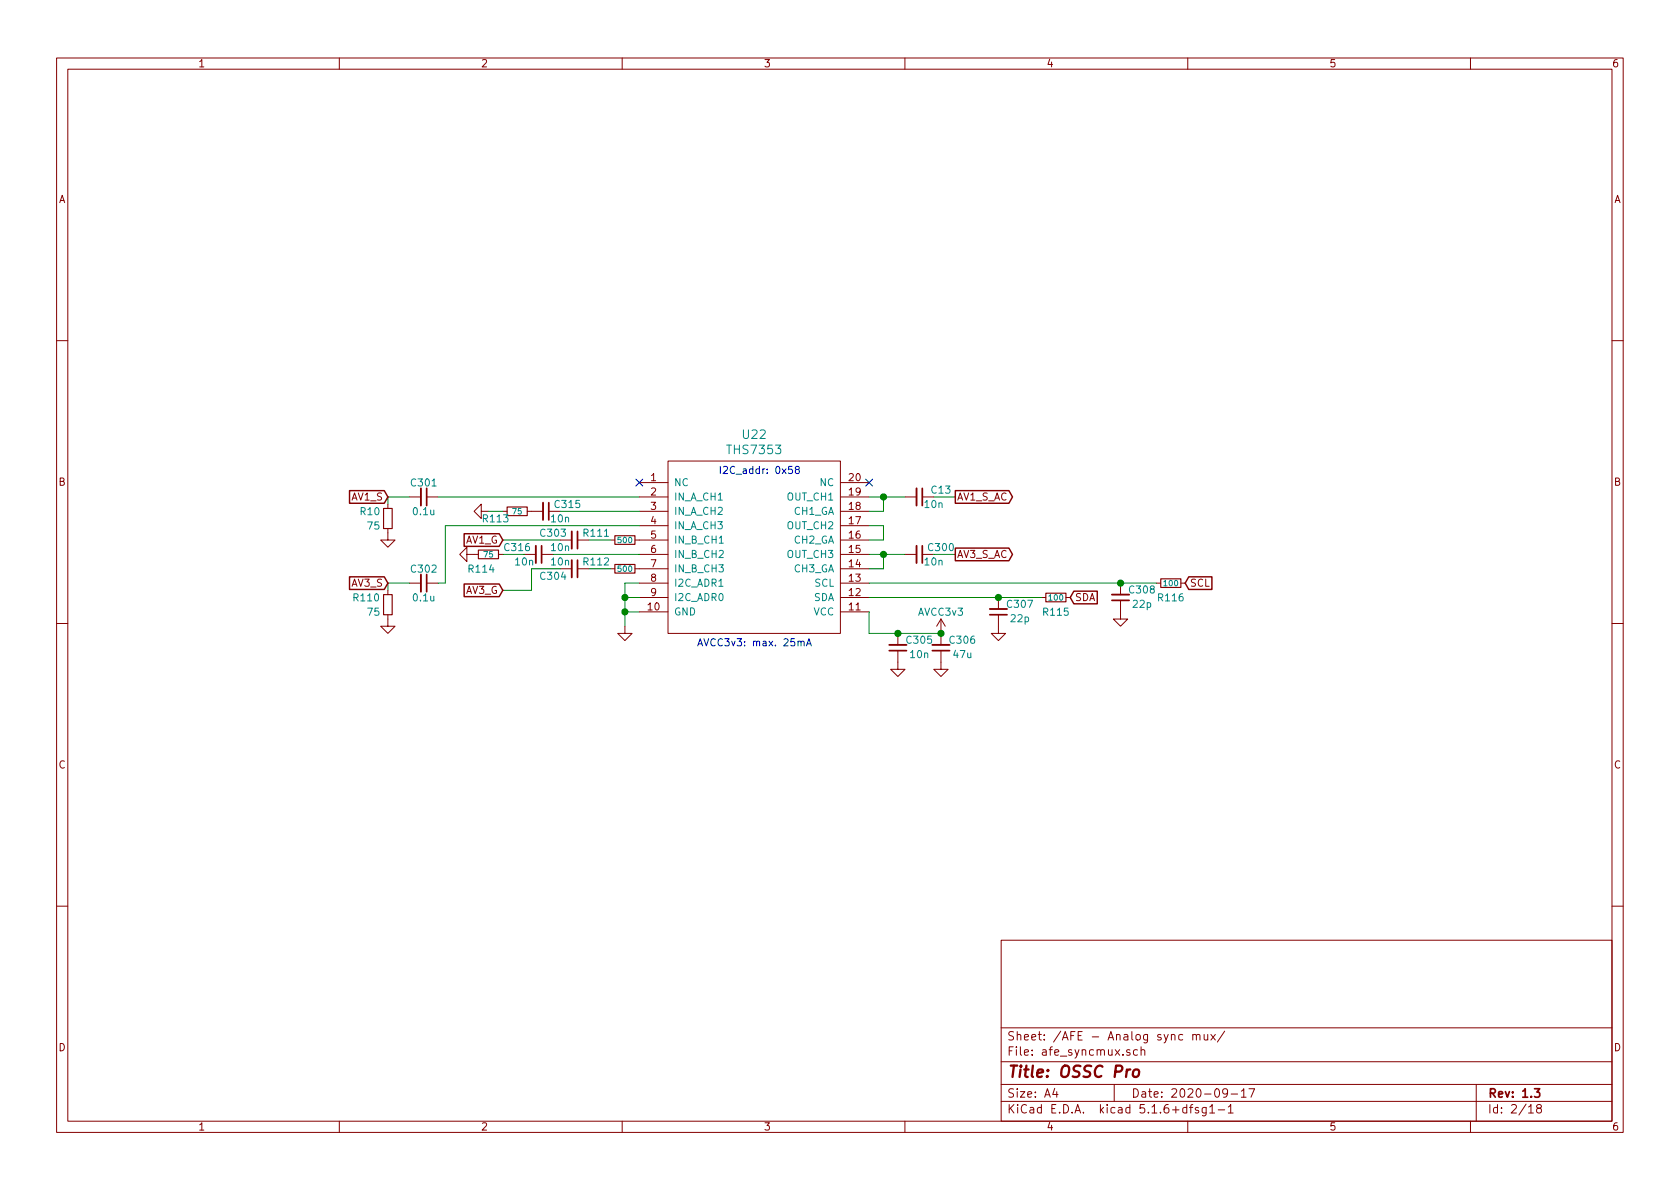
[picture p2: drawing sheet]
<svg xmlns="http://www.w3.org/2000/svg" width="297mm" height="210mm" viewBox="0 0 297 210" stroke-linecap="round" stroke-linejoin="round" font-family="sans-serif">
<g fill="none" stroke="#840000" stroke-width=".18">
<path d="M10 10.3h277v189.9h-277zM12 12.2h273v186.1h-273zM60 10.3v1.9M110 10.3v1.9M160 10.3v1.9M210 10.3v1.9M260 10.3v1.9M10 60.2h2M285 60.2h2M68.6 93.5v2h1.2l-1.2 1.3-1.3-1.3h1.3M68.6 89.1v.8M72.4 87.9h2"/>
<path d="M75.4 87.9h2.1M82.5 98v-1.2l-1.2 1.2 1.2 1.3v-1.3h2.1M85.1 90.4v-1.3l-1.3 1.3 1.3 1.3v-1.3h1.3M88.1 98h.8M88.9 90.4h.8M92.7 98h2M93.2 90.4h2.8M95.8 98h2M97 90.4h2.1M99.1 95.5h2M102.1 95.5h2M107.9 95.5h.8"/>
<path d="M112.3 95.5h5.8M113 87.9h5.1M113 98h5.1M113 90.4h5.1M113 85.3h5.1M113 93h5.1M118.1 81.5h30.5v30.5h-30.5zM148.6 87.9h5.1M148.6 98h5.1M148.6 95.5h5.1M148.6 90.4h5.1M148.6 85.3h5.1"/>
<path d="M148.6 93h5.1M160 87.9h2.1M160 98h2.1M163.1 87.9h2M163.1 98h2M10 110.3h2M68.6 108.7v2h1.2l-1.2 1.3-1.3-1.3h1.3M68.6 104.4v.8M72.4 103.1h2M75.4 103.1h2.1M99.1 100.6h2M102.1 100.6h2"/>
<path d="M107.9 100.6h.8M110.5 110.7v1.3h1.3l-1.3 1.3-1.3-1.3h1.3M112.3 100.6h5.8M113 103.1h5.1M113 105.7h5.1M113 108.2h5.1M148.6 100.6h5.1M148.6 103.1h5.1M148.6 105.7h5.1M148.6 108.2h5.1M158.7 115.1v3.3h1.3l-1.3 1.2-1.2-1.2h1.2M158.7 112v2"/>
<path d="M166.4 115.1v3.3h1.2l-1.2 1.2-1.3-1.2h1.3M166.4 109.5v4.5M166.4 109.5l-.8 1.2M166.4 109.5l.7 1.2M176.5 108.7v3.3h1.3l-1.3 1.3-1.2-1.3h1.2M176.5 105.7v2M184.1 105.7h.8M188.5 105.7h.7M198.1 106.2v3.3h1.3l-1.3 1.2-1.3-1.2h1.3M198.1 103.1v2.1M204.5 103.1h.7M208.8 103.1h.7"/>
<path d="M285 110.3h2M10 160.2h2M177 166.3h108v32h-108zM285 160.2h2M60 198.3v1.9M110 198.3v1.9M160 198.3v1.9M177 194.8h108M177 191.8h108M177 187.8h108M177 181.8h108M186.5 192.5l-.4 1h1"/>
<path d="M186.8 193v1M197 191.8v3M199.8 185.7a.37 .37 0 0 0-.6 .1l.1 .2 .5 .2v.1l-.2 .3-.4-.1M201.1 185.7l-.4-.1-.3 .3 .1 .6 .2 .1 .4-.1M201.8 185.7a.37 .37 0 0 1 .6 .1v.8M201.8 185.1v1.5M209.1 183l-.4-.1-.3 .3 .1 .6 .2 .1 .4-.1M210 198.3v1.9M210.3 195.8h.6M210.9 195.3l-.4 .2v1.3M210.9 183.1l.2-.2 .4 .1v.9M210.9 182.9v1"/>
<path d="M211.5 183.1a.34 .34 0 0 1 .3-.2 .34 .34 0 0 1 .4 .2v.8M211.9 195.9l-.4-.1-.2 .2 .1 .3 .5 .1v.3h-.6M212.9 182.9l.1 .9 .3 .1 .2-.1M213.3 195.8v1.2l-.3 .3h-.4M213.3 195.9l-.5-.1-.3 .3 .1 .6 .2 .1 .5-.1M213.5 182.9v1M213.9 195.8l.4-.5v1.5M213.9 196.8h.9M214.1 182.9l.8 1M214.9 182.9l-.8 1M215.4 196.3h1.1M216.5 182.3l-1.3 2"/>
<path d="M217 193.2l-.1 .2a.48 .48 0 0 1-.6-.1v-.6a.48 .48 0 0 1 .6-.1l.1 .1a1.19 1.19 0 0 1-.2 1.2l-.5 .1M217.2 195.8l.4-.5v1.5M217.2 196.8h.8M217.7 193.5h1.1M219.5 193l.4-.5v1.5M219.5 194h.8M220.8 192.5h1l-.6 1.5M260 198.3v1.9M261 191.8v6.5M270.3 195.8l.4-.5v1.5M270.3 196.8h.8M272 196l-.3-.3 .1-.2a.48 .48 0 0 1 .6-.1l.1 .2-.1 .3-.6 .1a.48 .48 0 0 0 0 .7l.2 .1 .5-.1v-.4l-.2-.3"/>
</g>
<g fill="none" stroke="#840000" stroke-width=".3">
<path d="M75.4 86.4v3M95.8 96.5v3.1M97 88.9v3M102.1 94v3M102.1 99.1v3M163.1 86.4v3M163.1 96.5v3.1M75.4 101.6v3M157.2 115.1h3.1M164.8 115.1h3.1M175 108.7h3.1M196.6 106.2h3"/>
<path d="M271.3 192.5h.9l-.5 .6 .5 .1v.7l-.2 .1-.7-.1"/>
</g>
<path d="M200.5 189.3a.53 .53 0 0 1 .5-.2 .53 .53 0 0 1 .4 .4l-.1 .6a.56 .56 0 0 1-.5 .4 .56 .56 0 0 1-.5-.4z" fill="none" stroke="#840000" stroke-width=".41"/>
<path d="M74.4 86.4v3M94.7 96.5v3.1M96 88.9v3M101.1 94v3M101.1 99.1v3M162.1 86.4v3M162.1 96.5v3.1M74.4 101.6v3M157.2 114h3.1M164.8 114h3.1M175 107.7h3.1M196.6 105.2h3" fill="none" stroke="#840000" stroke-width=".33"/>
<path d="M67.8 89.9h1.5v3.6h-1.5zM84.6 97.3h3.5v1.5h-3.5zM89.7 89.7h3.5v1.5h-3.5zM108.7 94.7h3.6v1.6h-3.6zM108.7 99.8h3.6v1.5h-3.6zM67.8 105.2h1.5v3.5h-1.5zM184.9 104.9h3.6v1.5h-3.6zM205.2 102.4h3.6v1.5h-3.6z" fill="none" stroke="#840000" stroke-width=".2"/>
<path d="M127.2 96.1h.7" fill="none" stroke="#008484" stroke-width=".18"/>
<g fill="none" stroke="#008400" stroke-width=".18">
<path d="M72.4 87.9h-3.8v1.2M77.5 87.9h35.5M86.4 90.4h2.5M88.9 98h3.8M88.9 95.5h10.2M97.8 98h15.2M99.1 90.4h13.9M104.1 95.5h3.8M113 93h-34.3v10.1h-1.2M153.7 93h2.5v2.5h-2.5M153.7 98h6.3M153.7 87.9h6.3"/>
<path d="M156.2 87.9v2.5h-2.5M156.2 98v2.6h-2.5M165.1 98h3.8M165.1 87.9h3.8M72.4 103.1h-3.8v1.3M99.1 100.6h-5.1v3.8h-5.1M104.1 100.6h3.8M110.5 105.7h2.5M110.5 108.2h2.5M113 103.1h-2.5v7.6M153.7 108.2v3.8h12.7M153.7 105.7h30.4"/>
<path d="M153.7 103.1h50.8"/>
</g>
<path d="M61.8 86.8h6.1l.7 1.1-.7 1.1h-6.1zM82.1 94.4h6.2l.6 1.1-.6 1.1h-6.2zM168.9 96.9h9.5l.6 1.1-.6 1.2h-9.5zM168.9 86.8h9.5l.6 1.1-.6 1.1h-9.5zM61.8 102h6.1l.7 1.1-.7 1.1h-6.1zM82.1 103.3h6.2l.6 1.1-.6 1.1h-6.2zM189.9 104.5h4.1v2.3h-4.1l-.7-1.1zM210.2 102h4.1v2.2h-4.1l-.7-1.1z" fill="none" stroke="#840000" stroke-width=".25"/>
<path d="M140.1 82.5h-.6l-.1 .6 .5-.1 .2 .2v.3l-.2 .2-.5-.1M140.8 83l-.1-.1v-.3l.1-.1h.4l.1 .4-.6 .2-.1 .2v.2l.2 .2h.4l.1-.2v-.4l-.2-.1M141.1 113.5l.2-.1h.3v.8M141.6 113.6l.2-.2h.3l.1 .8M142.6 114.2l.4-1.3 .5 1.3M142.7 113.9h.6" fill="none" stroke="#0000c2" stroke-width=".18"/>
<g fill="#008400" stroke="#008400" stroke-width=".25">
<circle cx="198.1" cy="103.1" r=".51"/>
<circle cx="176.5" cy="105.7" r=".51"/>
<circle cx="158.8" cy="112" r=".51"/>
<circle cx="156.2" cy="98" r=".51"/>
<circle cx="156.2" cy="87.9" r=".51"/>
<circle cx="166.4" cy="112" r=".51"/>
<circle cx="110.5" cy="108.2" r=".51"/>
<circle cx="110.5" cy="105.7" r=".51"/>
</g>
<path d="M112.4 84.7l1.2 1.2M113.6 84.7l-1.2 1.2M153.1 84.7l1.2 1.2M154.3 84.7l-1.2 1.2" fill="none" stroke="#000084" stroke-width=".18"/>
<text font-size="2.8" fill="#840000" x="178" y="190.5">Title: OSSC Pro</text>
<g font-size="2.1" fill="#008484">
<text x="131.4" y="77.6">U22</text>
<text x="128.9" y="80.3">THS7353</text>
</g>
<g font-size="2.1" fill="#840000">
<text x="178" y="184">Sheet: /AFE - Analog sync mux/</text>
<text x="178" y="186.7">File: afe_syncmux.sch</text>
<text x="178" y="196.9">KiCad E.D.A. kicad 5.1.6+dfsg1-1</text>
<text x="178" y="194.1">Size: A4</text>
<text x="200" y="194.1">Date: 2020-09-17</text>
<text x="263" y="194.1">Rev: 1.3</text>
<text x="263" y="196.9">Id: 2/18</text>
</g>
<g font-size="1.8" fill="#840000">
<text x="35" y="11.9">1</text>
<text x="85" y="11.9">2</text>
<text x="135" y="11.9">3</text>
<text x="185" y="11.9">4</text>
<text x="235" y="11.9">5</text>
<text x="285" y="11.9">6</text>
<text x="10.4" y="35.9">A</text>
<text x="285.4" y="35.9">A</text>
<text x="10.4" y="85.9">B</text>
<text x="62.2" y="88.5">AV1_S</text>
<text x="115.1" y="85.1">1</text>
<text x="115.1" y="87.6">2</text>
<text x="150.2" y="87.6">19</text>
<text x="150.2" y="85.1">20</text>
<text x="169.2" y="88.5">AV1_S_AC</text>
<text x="285.4" y="85.9">B</text>
<text x="115.1" y="90.2">3</text>
<text x="115.1" y="92.7">4</text>
<text x="115.1" y="95.2">5</text>
<text x="150.2" y="95.2">16</text>
<text x="150.2" y="92.7">17</text>
<text x="150.2" y="90.2">18</text>
<text x="82.3" y="96.1">AV1_G</text>
<text x="115.1" y="97.8">6</text>
<text x="115.1" y="100.3">7</text>
<text x="150.2" y="100.3">14</text>
<text x="150.2" y="97.8">15</text>
<text x="169.2" y="98.7">AV3_S_AC</text>
<text x="62.2" y="103.8">AV3_S</text>
<text x="82.3" y="105">AV3_G</text>
<text x="114.6" y="107.9">10</text>
<text x="115.1" y="102.9">8</text>
<text x="115.1" y="105.4">9</text>
<text x="150.2" y="107.9">11</text>
<text x="150.2" y="105.4">12</text>
<text x="150.2" y="102.9">13</text>
<text x="190" y="106.3">SDA</text>
<text x="210.3" y="103.8">SCL</text>
<text x="10.4" y="135.9">C</text>
<text x="285.4" y="135.9">C</text>
<text x="10.4" y="185.9">D</text>
<text x="285.4" y="185.9">D</text>
<text x="35" y="199.9">1</text>
<text x="85" y="199.9">2</text>
<text x="135" y="199.9">3</text>
<text x="185" y="199.9">4</text>
<text x="235" y="199.9">5</text>
<text x="285" y="199.9">6</text>
</g>
<g font-size="1.8" fill="#0000c2">
<text x="127" y="83.8">I2C_addr: 0x58</text>
<text x="123.2" y="114.3">AVCC3v3: max. 25mA</text>
</g>
<g font-size="1.8" fill="#008484">
<text x="72.8" y="86">C301</text>
<text x="98.2" y="89.8">C315</text>
<text x="119.1" y="86">NC</text>
<text x="119.1" y="88.5">IN_A_CH1</text>
<text x="139.3" y="88.5">OUT_CH1</text>
<text x="145" y="86">NC</text>
<text x="163.6" y="89.8">10n</text>
<text x="164.7" y="87.3">C13</text>
<text x="63.8" y="91.1">R10</text>
<text x="65.1" y="93.6">75</text>
<text x="73.2" y="91.1">0.1u</text>
<text x="85.5" y="92.4">R113</text>
<text x="95.7" y="94.9">C303</text>
<text x="97.5" y="92.4">10n</text>
<text x="103.3" y="94.9">R111</text>
<text x="119.1" y="91.1">IN_A_CH2</text>
<text x="119.1" y="93.6">IN_A_CH3</text>
<text x="139.3" y="93.6">OUT_CH2</text>
<text x="140.4" y="91.1">CH1_GA</text>
<text x="72.8" y="101.3">C302</text>
<text x="83" y="101.3">R114</text>
<text x="89.3" y="97.5">C316</text>
<text x="91.2" y="100">10n</text>
<text x="97.5" y="100">10n</text>
<text x="97.5" y="97.5">10n</text>
<text x="103.3" y="100">R112</text>
<text x="119.1" y="96.1">IN_B_CH1</text>
<text x="119.1" y="98.7">IN_B_CH2</text>
<text x="119.1" y="101.2">IN_B_CH3</text>
<text x="139.3" y="98.7">OUT_CH3</text>
<text x="140.4" y="101.2">CH3_GA</text>
<text x="140.4" y="96.1">CH2_GA</text>
<text x="163.6" y="100">10n</text>
<text x="164.3" y="97.5">C300</text>
<text x="62.6" y="106.3">R110</text>
<text x="73.2" y="106.3">0.1u</text>
<text x="95.7" y="102.5">C304</text>
<text x="119.1" y="103.8">I2C_ADR1</text>
<text x="119.1" y="106.3">I2C_ADR0</text>
<text x="143.8" y="106.3">SDA</text>
<text x="144" y="103.8">SCL</text>
<text x="178.2" y="107.5">C307</text>
<text x="199.8" y="104.9">C308</text>
<text x="200.4" y="107.5">22p</text>
<text x="204.9" y="106.3">R116</text>
<text x="65.1" y="108.9">75</text>
<text x="119.1" y="108.8">GND</text>
<text x="143.8" y="108.8">VCC</text>
<text x="160.4" y="113.8">C305</text>
<text x="162.4" y="108.9">AVCC3v3</text>
<text x="168" y="113.8">C306</text>
<text x="178.8" y="110">22p</text>
<text x="184.6" y="108.9">R115</text>
<text x="161" y="116.4">10n</text>
<text x="168.7" y="116.4">47u</text>
</g>
<g font-size="1.4" fill="#008484">
<text x="90.7" y="91">75</text>
<text x="85.6" y="98.6">75</text>
<text x="109.3" y="96">500</text>
<text x="109.3" y="101.1">500</text>
<text x="185.5" y="106.2">100</text>
<text x="205.9" y="103.7">100</text>
</g>
</svg>
